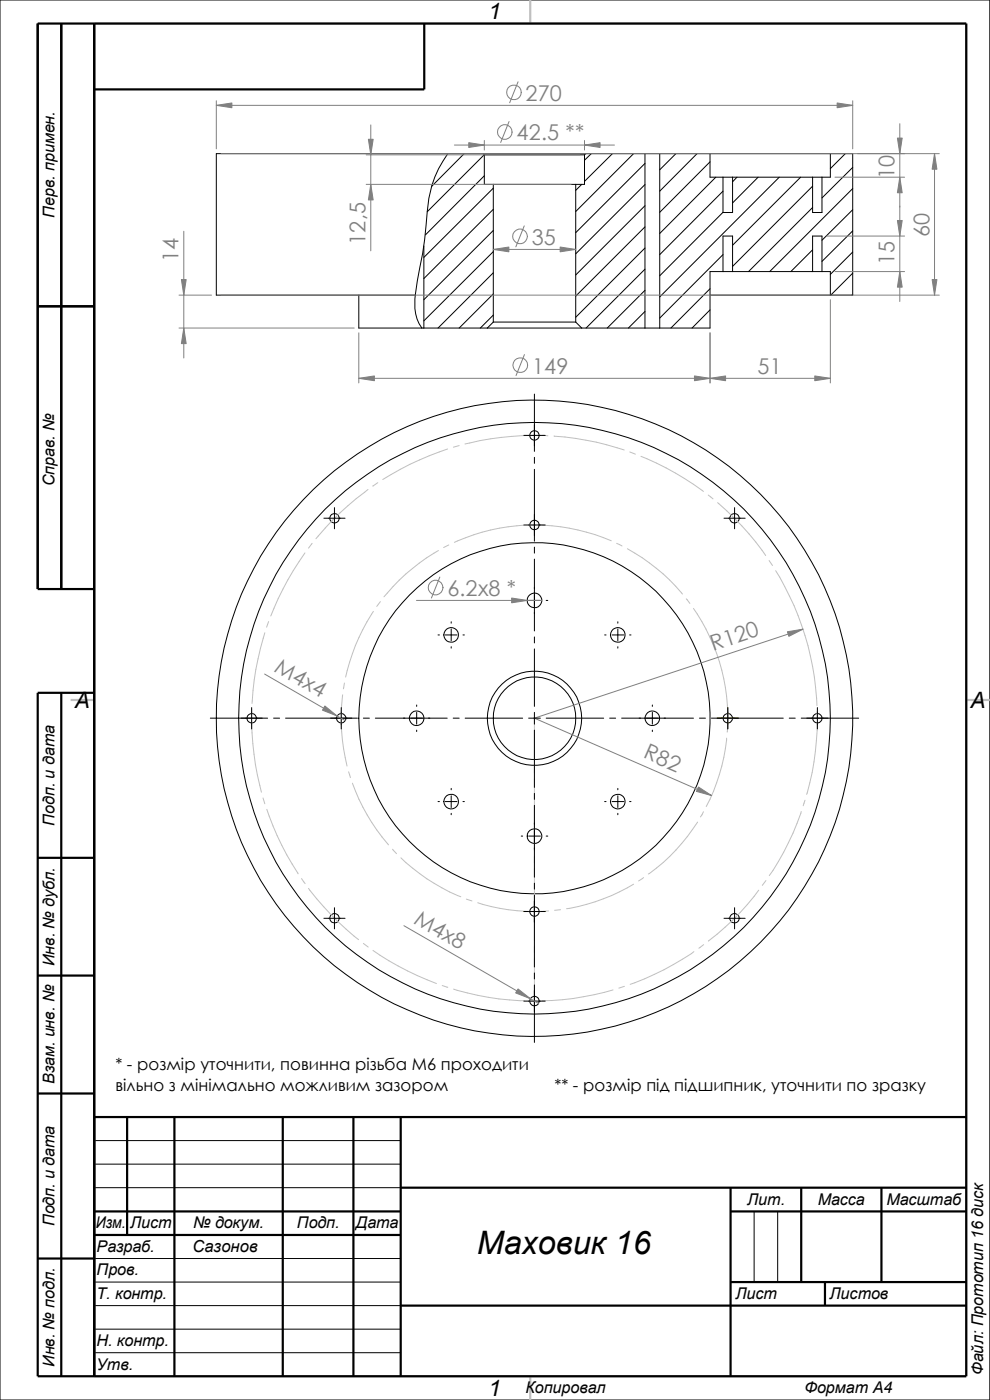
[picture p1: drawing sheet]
<svg xmlns="http://www.w3.org/2000/svg" width="210mm" height="297mm" viewBox="0 0 210 297" stroke-linecap="round" stroke-linejoin="round" font-family="sans-serif">
<g fill="none" stroke="#000" stroke-width=".21">
<path d="M0 0h210v297h-210zM95 32.6a22.7 22.7 0 0 0-4.4 12.3 90.4 90.4 0 0 1-2.1 14.7l-.4 3M95 32.6h7.5M95 32.6h-49.1v30h42.2M98.5 32.6l-6.9 6.9M102.5 32.6l.2 .3M102.5 32.6h21.7M102.7 32.8l-12.1 12.1M102.7 37.3l-12.4 12.5M102.7 32.9v6.2h1.9M102.7 32.9h21.3M104.6 39.9l-14.7 14.7"/>
<path d="M104.6 39.1v29.2M104.6 39.1h17.5M122.1 39.1v29.2M123.4 39.1l-1.3 1.3M124 32.9v6.2h-1.9M124.2 32.6l-.2 .3M124.2 32.6h12.6M125.4 32.6l-1.4 1.4M129.9 32.6l-5.9 5.9M134.4 32.6l-12.3 12.3M136.8 39.2l-14.7 14.6M136.8 34.7l-14.7 14.7"/>
<path d="M136.8 32.6v37M136.8 32.6h3.2M140 32.6h10.6M140 32.6v37M143.4 32.6l-3.4 3.4M147.9 32.6l-7.9 8M150.6 32.6h25.5M150.6 34.3l-10.6 10.7M150.6 32.6v5h2.8M151.8 37.6l-11.8 11.9M153.4 37.6v7.5h2v-7.5M153.4 37.6h2"/>
<path d="M155.4 37.6h17M156.3 37.6l-.9 1M160.8 37.6l-5.4 5.5M165.3 37.6l-25.3 25.4M169.8 37.6l-14.4 14.4M172.4 37.6h2M172.4 39.5l-17 17M172.4 37.6v7.5h2v-7.5M176.1 32.6h4.8v30h-4.8M176.1 32.6v5h-1.7M179.3 32.6l-3.2 3.2M180.9 35.5l-6.5 6.5"/>
<path d="M89.9 52.2v17.4M104.6 57.9l-11.7 11.7M104.6 44.4l-14.7 14.7M104.6 48.9l-14.7 14.7M104.6 53.4l-14.7 14.7M136.8 52.6l-14.7 14.7M136.8 57.1l-12.5 12.5M136.8 43.6l-14.7 14.7M136.8 48.1l-14.7 14.7M153.4 40.6l-13.4 13.4M153.4 45l-13.4 13.5M153.4 54l-13.4 13.5"/>
<path d="M153.4 57.6h-2.8v12h-10.6M153.4 57.6v-7.5h2v7.5M153.4 57.6h2M155.4 57.6h17M172.4 57.6h2M172.4 44l-13.6 13.6M172.4 53l-4.6 4.6M172.4 57.5l-.1 .1M172.4 57.6v-7.5h2v7.5M174.4 57.6h1.7v5M180.9 40l-17.6 17.6M180.9 44.5l-6.5 6.5"/>
<path d="M180.9 49l-6.5 6.5M180.9 53.5l-4.8 4.7M180.9 58l-4.7 4.6M76.1 62.6v7h13.4M88.1 62.6a9.4 9.4 0 0 0 1.4 7M89.5 69.6h.4M89.9 69.6h13.5M103.4 69.6h20M104.6 62.4l-7.2 7.2M104.6 66.8l-2.7 2.8M104.6 68.3l-1.2 1.3M104.6 68.3h17.5"/>
<path d="M122.1 68.3l1.3 1.3M123.4 69.6h13.4M136.8 61.6l-8 8M136.8 66.1l-3.5 3.5M136.8 69.6h3.2M150.6 62.6h25.5M150.6 61.3l-8.3 8.3M150.6 65.7l-3.8 3.9M180.9 62.4l-.2 .2M111.1 92.4h4.6M113.4 83.6v12.2M113.4 97v1.3"/>
<path d="M113.4 99.6v15.2M68.7 109.9h4.5M71 107.7v4.5M111.1 111.4h4.6M113.4 116.1v1.2M113.4 118.6v15.3M153.6 109.9h4.5M155.8 107.7v4.5M92.9 134.7h.3M94.4 134.7h2.5M95.7 131.9v.3M95.7 133.4v2.5"/>
<path d="M95.7 137.2v.3M98.2 134.7h.3M110.6 127.4h.3M112.1 127.4h2.5M113.4 135.1v1.3M113.4 137.7v12.2M115.9 127.4h.3M128.3 134.7h.3M129.8 134.7h2.5M131.1 131.9v.3M131.1 133.4v2.5M131.1 137.2v.3"/>
<path d="M133.6 134.7h.3M44.6 152.4h12.2M53.4 150.1v4.5M58 152.4h1.3M60.6 152.4h15.2M72.4 150.1v4.5M77.1 152.4h1.3M79.6 152.4h15.3M88.4 149.6v.3M88.4 151.1v2.5M88.4 154.9v.3M96.1 152.4h1.3"/>
<path d="M98.7 152.4h12.2M112.1 152.4h2.5M113.4 151.1v2.5M113.4 154.9v12.1M115.9 152.4h12.2M129.3 152.4h1.3M131.9 152.4h15.2M138.4 149.6v.3M138.4 151.1v2.5M138.4 154.9v.3M148.4 152.4h1.2M150.9 152.4h15.3"/>
<path d="M154.4 150.1v4.5M167.4 152.4h1.3M170 152.4h12.2M173.4 150.1v4.5M92.9 170.1h.3M94.4 170.1h2.5M95.7 167.3v.3M95.7 168.8v2.5M95.7 172.6v.2M98.2 170.1h.3M110.6 177.4h.3M112.1 177.4h2.5"/>
<path d="M113.4 168.3v1.3M113.4 170.9v15.2M115.9 177.4h.3M128.3 170.1h.3M129.8 170.1h2.5M131.1 167.3v.3M131.1 168.8v2.5M131.1 172.6v.2M133.6 170.1h.3M68.7 194.8h4.5M71 192.6v4.5M111.1 193.4h4.6"/>
<path d="M113.4 187.4v1.2M113.4 189.9v15.2M153.6 194.8h4.5M155.8 192.6v4.5M111.1 212.4h4.6M113.4 206.4v1.3M113.4 209v12.1M20 252h65M20 242h65M20 247h65M160 257v15M165 257v15"/>
<path d="M20 267h65M20 272h65M20 277h65M20 282h65M20 287h65"/>
<circle cx="113.4" cy="92.4" r="1.01"/>
<circle cx="71" cy="110" r=".99"/>
<circle cx="113.4" cy="111.4" r="1.01"/>
<circle cx="155.8" cy="110" r=".99"/>
<circle cx="95.7" cy="134.7" r="1.56"/>
<circle cx="113.4" cy="127.4" r="1.56"/>
<circle cx="131.1" cy="134.7" r="1.56"/>
<circle cx="53.4" cy="152.4" r=".99"/>
<circle cx="72.4" cy="152.4" r="1"/>
<circle cx="88.4" cy="152.4" r="1.55"/>
<circle cx="113.4" cy="152.4" r="37.3"/>
<circle cx="113.4" cy="152.4" r="67.5"/>
<circle cx="113.4" cy="152.4" r="10"/>
<circle cx="113.4" cy="152.4" r="62.8"/>
<circle cx="113.4" cy="152.4" r="8.7"/>
<circle cx="138.4" cy="152.4" r="1.55"/>
<circle cx="154.4" cy="152.4" r=".99"/>
<circle cx="173.4" cy="152.4" r=".98"/>
<circle cx="95.7" cy="170.1" r="1.56"/>
<circle cx="113.4" cy="177.4" r="1.56"/>
<circle cx="131.1" cy="170.1" r="1.56"/>
<circle cx="71" cy="194.8" r="1.01"/>
<circle cx="113.4" cy="193.4" r="1.01"/>
<circle cx="155.8" cy="194.8" r="1.01"/>
<circle cx="113.4" cy="212.4" r="1.01"/>
</g>
<path d="M20 5h185v287h-185zM112.5 0v5M15 148.5h5M205 148.5h5M112.5 292v5" fill="none" stroke="#c0c0c0" stroke-width=".47"/>
<g fill="none" stroke="#000" stroke-width=".47">
<path d="M13 5v120M20 5v287M90 5v14h-70M8 65h12M20 125h-12v-120h197v287h-197v-145h12M13 147v145M8 182h12M8 207h12M8 232h12M20 237h185M27 237v25M37 237v55"/>
<path d="M60 237v55M75 237v55M85 237v55M20 257h65M85 252h120M155 252v40M155 257h50M170 252v20M187 252v20M8 267h12M20 262h65M85 277h120"/>
<path d="M155 272h50M175 272v5"/>
</g>
<g fill="none" stroke="#c0c0c0" stroke-width=".21">
<path d="M95 95.2l-1.8 .7a60.5 60.5 0 0 0-12 5.8M97.4 94.5l-1.2 .4M113.7 92.4a62.4 62.4 0 0 0-15.1 1.8M115 92.4l1.2 .1M117.5 92.5a63.8 63.8 0 0 1 14.9 3M133.6 95.9l1.2 .5M136 96.8a58.9 58.9 0 0 1 13.2 7.5M64.7 117.3a61.6 61.6 0 0 0-7.3 13.4M66.2 115.3l-.8 1M78.1 103.8a61 61 0 0 0-11.1 10.5M80.1 102.4l-1 .7M93 116.8a43.2 43.2 0 0 0-11.6 9.8"/>
<path d="M95.2 115.6l-1.1 .6M111.1 111.4a41.4 41.4 0 0 0-14.7 3.7M112.4 111.4h1.2M114.9 111.4a43.1 43.1 0 0 1 14.8 3.3M130.8 115.3l1.2 .5M133.1 116.4a41.5 41.5 0 0 1 11.7 9.6M150.2 105l1.1 .8M152.2 106.6a59.2 59.2 0 0 1 10.2 11.3M163.2 118.9l.7 1.1M56.2 134.2a59.4 59.4 0 0 0-2.7 15M57 131.9l-.4 1.2M79.2 129.7a42 42 0 0 0-5.9 13.9"/>
<path d="M80.7 127.6l-.8 1.1M145.6 127l.7 1M147.1 129.1a40.6 40.6 0 0 1 7.3 23.7M164.5 121.1a59.2 59.2 0 0 1 8.8 28.6M53.4 150.5v1.3M53.4 153a63.5 63.5 0 0 0 2.1 15.1M72.7 147.4a41.6 41.6 0 0 0 .9 15.1M73.1 144.9l-.2 1.2M113.2 152.4h.3M113.4 152.2v9.2M154.1 156.6a38.7 38.7 0 0 1-4.3 14.5M154.3 154.1v1.2"/>
<path d="M173.4 153.5a54.4 54.4 0 0 1-2.3 15M173.4 151v1.2M55.8 169.3l.4 1.2M56.6 171.7a60.6 60.6 0 0 0 6.6 13.7M74 163.7l.3 1.3M74.8 166.2a41.4 41.4 0 0 0 7.6 13M113.4 162.7v1.3M113.4 165.2v15.3M148 174.5a39.1 39.1 0 0 1-10.5 10.9M148 174.4v.1M149.2 172.2l-.6 1.1M170 172.2a55.3 55.3 0 0 1-6.8 13.6"/>
<path d="M170.8 169.8l-.4 1.1M64 186.4l.7 1.1M65.4 188.5a60 60 0 0 0 10.7 10.8M83.3 180.2l.8 .9M85 182a39.6 39.6 0 0 0 12.7 8.2M98.9 190.8l1.2 .3M101.3 191.5a39 39 0 0 0 15.1 1.8M113.4 181.7v1.3M113.4 184.3v15.2M118.9 193l-1.3 .1M134.4 187.6a40.9 40.9 0 0 1-14.2 5.2M136.5 186.2l-1 .7"/>
<path d="M161 188.8a52.1 52.1 0 0 1-10.7 10.8M162.5 186.8l-.8 1M77.1 200.2l1 .7M79.1 201.6a61.1 61.1 0 0 0 13.5 7.1M93.8 209.1l1.2 .4M96.2 209.8a55.5 55.5 0 0 0 15 2.5M112.5 212.3h1.2M113.4 200.8v1.3M113.4 203.3v9.1M130 210l-4 1a51.3 51.3 0 0 1-11 1.3M132.5 209.3l-1.2 .3M147.2 201.9a55.4 55.4 0 0 1-13.5 6.9"/>
<path d="M149.3 200.4l-1 .8"/>
</g>
<circle cx="113.4" cy="212.4" r=".08" fill="#c0c0c0" stroke="#c0c0c0" stroke-width=".21"/>
<g fill="none" stroke="#808080" stroke-width=".21">
<path d="M109.9 17.4l-1.8 4.4M45.9 22.4h135M45.9 21.4v10.2M46.9 32.6h152.4M77.7 32.9h45.3M77.7 39.1h43.5M78.7 26.5v26.7M96.4 30.8h33.9M102.7 29.8v2M108 25.8l-1.8 4.4M124 29.8v2M177.1 37.6h14.8"/>
<path d="M180.9 21.4v10.2M190.9 26.2v37.8M198.2 32.6v30M39 49.1v26.8M104.6 52.9h17.5M111.2 47.9l-1.8 4.5M175.4 50.1h16.5M177.1 57.6h14.8M38 62.6h6.9M38 69.6h37.1M46.9 62.6h152.4M76.1 70.6v10.6"/>
<path d="M111.3 75.2l-1.8 4.5M150.6 70.6v10.6M176.1 63.6v17.6M76.1 80.3h100M88.3 127.4h26.6M93.3 122.4l-1.8 4.5M170.3 133.5l-56.9 18.9 37.6 16.4M56.1 143l17.1 9.9M85.7 196.4l28.6 16.5"/>
<circle cx="109" cy="19.6" r="1.56"/>
<circle cx="107.1" cy="28" r="1.55"/>
<circle cx="110.3" cy="50.2" r="1.56"/>
<circle cx="110.4" cy="77.5" r="1.56"/>
<circle cx="92.4" cy="124.7" r="1.56"/>
</g>
<g fill="#808080" stroke="#808080" stroke-width=".21">
<path d="M167 134l3.3-.5-3 1.5z"/>
<path d="M148.2 167l2.8 1.8-3.3-.9z"/>
<path d="M197.7 59.3h1.1l-.6 3.3z"/>
<path d="M198.2 32.6l.6 3.3h-1.1z"/>
<path d="M45.9 22.4l3.3-.6v1.1z"/>
<path d="M177.6 21.8l3.3 .6-3.3 .5z"/>
<path d="M38.5 59.3h1l-.5 3.3z"/>
<path d="M39 69.6l.5 3.3h-1z"/>
<path d="M76.1 80.3l3.3-.5v1z"/>
<path d="M147.3 79.8l3.3 .5-3.3 .5z"/>
<path d="M78.7 39.1l.5 3.3h-1.1z"/>
<path d="M78.1 29.5h1.1l-.5 3.4z"/>
<path d="M99.4 30.3l3.3 .5-3.3 .5z"/>
<path d="M124 30.8l3.3-.5v1z"/>
<path d="M172.8 79.8l3.3 .5-3.3 .5z"/>
<path d="M150.6 80.3l3.3-.5v1z"/>
<path d="M118.8 52.4l3.3 .5-3.3 .5z"/>
<path d="M104.6 52.9l3.3-.5v1z"/>
<path d="M190.9 57.6l.5 3.3h-1z"/>
<path d="M190.4 46.8h1l-.5 3.3z"/>
<path d="M190.4 29.3h1l-.5 3.3z"/>
<path d="M190.9 37.6l.5 3.3h-1z"/>
<path d="M108.5 126.9l3.3 .5-3.3 .5z"/>
<path d="M109.9 209.8l2.6 2.1-3.1-1.2z"/>
<path d="M68.9 149.8l2.6 2.1-3.1-1.2z"/>
</g>
<path d="M152.1 152.4h4.5M154.4 150.1v4.5M111.1 193.4h4.6M113.4 191.1v4.5" fill="none" stroke="#808000" stroke-width=".21"/>
<text font-size="6.9" x="101.1" y="266.1">Маховик 16</text>
<g font-size="4.8">
<text x="103.6" y="4.1">1</text>
<text x="15.9" y="150.1">A</text>
<text x="205.9" y="150.1">A</text>
<text x="103.6" y="296.1">1</text>
</g>
<g font-size="4.6" fill="#808080">
<text x="111.5" y="21.4">270</text>
<text x="109.6" y="29.8">42.5 **</text>
<text x="189.8" y="38" transform="rotate(-90 189.8 38)">10</text>
<text x="77.6" y="51.9" transform="rotate(-90 77.6 51.9)">12,5</text>
<text x="112.8" y="51.9">35</text>
<text x="197.1" y="50.2" transform="rotate(-90 197.1 50.2)">60</text>
<text x="37.9" y="55.5" transform="rotate(-90 37.9 55.5)">14</text>
<text x="189.8" y="56.3" transform="rotate(-90 189.8 56.3)">15</text>
<text x="112.9" y="79.2">149</text>
<text x="160.7" y="79.3">51</text>
<text x="94.9" y="126.4">6.2х8 *</text>
<text x="58" y="142.4" transform="rotate(30 58 142.4)">М4х4</text>
<text x="151.3" y="138.2" transform="rotate(-18 151.3 138.2)">R120</text>
<text x="136.3" y="160.7" transform="rotate(24 136.3 160.7)">R82</text>
<text x="87.6" y="195.7" transform="rotate(30 87.6 195.7)">М4х8</text>
</g>
<g font-size="3.5">
<text x="24.5" y="226.9">* - розмір уточнити, повинна різьба М6 проходити</text>
<text x="24.5" y="231.4">вільно з мінімально можливим зазором</text>
<text x="117.6" y="231.4">** - розмір під підшипник, уточнити по зразку</text>
<text x="40.9" y="265.6">Сазонов</text>
</g>
<g font-size="3.4">
<text x="11.6" y="46.2" transform="rotate(-90 11.6 46.2)">Перв. примен.</text>
<text x="11.6" y="103.2" transform="rotate(-90 11.6 103.2)">Справ. №</text>
<text x="11.6" y="175.1" transform="rotate(-90 11.6 175.1)">Подп. и дата</text>
<text x="11.6" y="205" transform="rotate(-90 11.6 205)">Инв. № дубл.</text>
<text x="11.6" y="230" transform="rotate(-90 11.6 230)">Взам. инв. №</text>
<text x="158.5" y="255.6">Лит.</text>
<text x="173.5" y="255.6">Масса</text>
<text x="188" y="255.6">Масштаб</text>
<text x="11.6" y="260.1" transform="rotate(-90 11.6 260.1)">Подп. и дата</text>
<text x="20.3" y="260.6">Изм.</text>
<text x="27.6" y="260.6">Лист</text>
<text x="41" y="260.6">№ докум.</text>
<text x="63" y="260.6">Подп.</text>
<text x="75.5" y="260.6">Дата</text>
<text x="20.5" y="265.6">Разраб.</text>
<text x="20.5" y="270.6">Пров.</text>
<text x="20.5" y="275.6">Т. контр.</text>
<text x="156" y="275.6">Лист</text>
<text x="176" y="275.6">Листов</text>
<text x="20.5" y="285.6">Н. контр.</text>
<text x="11.6" y="290" transform="rotate(-90 11.6 290)">Инв. № подл.</text>
<text x="20.5" y="290.6">Утв.</text>
<text x="208.6" y="291.7" transform="rotate(-90 208.6 291.7)">Файл: Прототип 16 диск</text>
<text x="111.5" y="295.6">Копировал</text>
<text x="170.6" y="295.6">Формат А4</text>
</g>
</svg>
